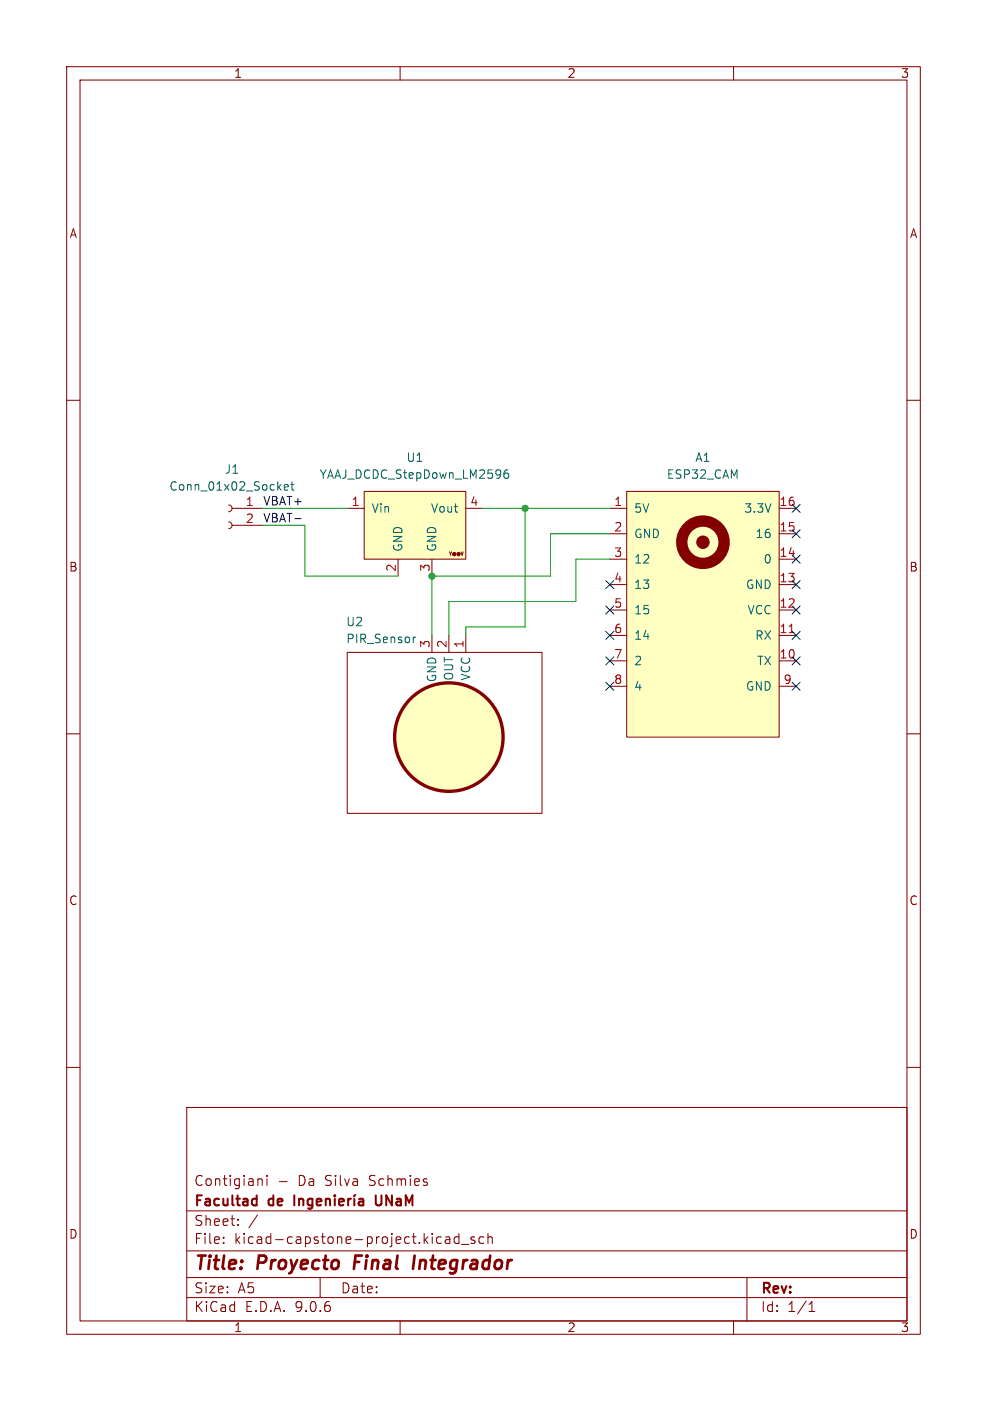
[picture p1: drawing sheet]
<svg xmlns="http://www.w3.org/2000/svg" width="148mm" height="210mm" viewBox="0 0 148 210" stroke-linecap="round" stroke-linejoin="round" font-family="sans-serif">
<g fill="none" stroke="#840000" stroke-width=".15">
<path d="M10 10h128v190h-128zM12 12h124v186h-124zM60 10v2M110 10v2M10 60h2M34.3 75.7a.51 .51 0 0 1 .5 .5 .51 .51 0 0 1-.5 .5M34.3 78.2a.51 .51 0 0 1 .5 .5 .51 .51 0 0 1-.5 .5M34.8 76.2h4.6M34.8 78.7h4.6M136 60h2M52.1 97.8h29.2v24.1h-29.2zM64.8 95.3v2.5"/>
<path d="M67.3 95.3v2.5M69.8 95.3v2.5M10 110h2M136 110h2M10 160h2M28 166h108v32h-108zM38.7 176.8h.5l.1 .9M40 176.2v.1M40 176.7v1M41.9 177.1h1.1M136 160h2M28 194.5h108"/>
<path d="M28 191.5h108M28 187.5h108M28 181.5h108M33.5 186.3v.1M33.5 185.5v.1M35.7 183.6v.1M35.7 182.8v.1M38.6 182.1l-1.3 2M48 191.5v3M60 198v2M66.8 185.5h.6l.1 .9M67.5 185.8h-.5a.29 .29 0 0 0-.3 .3 .29 .29 0 0 0 .3 .3l.5-.1"/>
<path d="M68.8 185.5l-.4-.1-.3 .3v.4l.1 .2h.6M68.8 184.9v1.5M69.2 186.5h1.1M71.2 185.5l-.4-.1-.2 .2 .1 .2 .5 .2v.3h-.6M72.5 185.5l-.4-.1-.3 .3v.4l.2 .2h.5M73.2 185.5a.37 .37 0 0 1 .6 .1v.8M73.2 184.9v1.5M110 198v2M112 191.5v6.5M121.3 196.6h.9M121.3 195.5l.4-.4v1.5"/>
</g>
<path d="M53.3 188.2l-.2 2M62.2 188.2l-.3 2" fill="none" stroke="#840000" stroke-width=".4"/>
<g fill="none" stroke="#840000" stroke-width=".3">
<path d="M38.1 179.7l.4 .1M38.5 179.2v1.5M44.1 179.2v1.5M44.8 179.8a.37 .37 0 0 1 .7 .1v.8M44.8 179.7v1M46.8 179.8l-.4-.1-.3 .3v.4l.2 .2h.5M46.8 179.7v1.2a.41 .41 0 0 1-.6 .2M48.8 179.8a.37 .37 0 0 1 .7 .1v.8M48.8 179.7v1M50.2 179.2v.1M50.2 179.7v1M52.2 179.7v1"/>
<path d="M52.6 179.7l-.3 .1-.1 .2M53.1 179.7v1M53.3 179.1l-.2 .2M53.8 179.8h.6l.1 .9M56.3 179.2v1.2l.3 .3 .5-.1M38.5 180.6l-.4 .1M47.5 180.2l.7-.2-.1-.2-.4-.1-.2 .2 .1 .7h.5M50.8 180.2l.8-.2-.1-.2-.4-.1-.3 .2 .1 .7h.6M54.5 180l-.5 .1a.29 .29 0 0 0-.2 .3 .29 .29 0 0 0 .2 .3l.5-.1"/>
</g>
<circle cx="67.3" cy="110.5" r="8.1" fill="#ffffc2" stroke="#ffffc2" stroke-width=".15"/>
<circle cx="67.3" cy="110.5" r="8.1" fill="none" stroke="#840000" stroke-width=".5"/>
<path d="M42.6 73.1l.6-.2v-.2l-.4-.1-.2 .2 .1 .6h.5M43.6 72.6h.5M43.8 72.2v1.1l.3 .2M62.3 95.5l-.2 .1-.1 .1" fill="none" stroke="#006464" stroke-width=".15"/>
<path d="M94 73.7h22.8v36.8h-22.8z" fill="#ffffc2"/>
<g fill="none" stroke="#840000" stroke-width=".15">
<path d="M91.4 76.2h2.6M94 73.7h22.8v36.8h-22.8zM116.8 76.2h2.6M91.4 80h2.6M91.4 83.8h2.6M91.4 87.6h2.6M91.4 91.4h2.6M91.4 95.3h2.6M91.4 99.1h2.6M116.8 80h2.6M116.8 83.8h2.6M116.8 87.6h2.6"/>
<path d="M116.8 91.4h2.6M116.8 95.3h2.6M116.8 99.1h2.6M91.4 102.9h2.6M116.8 102.9h2.6"/>
<circle cx="105.4" cy="81.3" r="3.6"/>
</g>
<circle cx="105.4" cy="81.3" r=".51" fill="none" stroke="#840000" stroke-width="1"/>
<circle cx="105.4" cy="81.3" r="3.2" fill="none" stroke="#840000" stroke-width="1.7"/>
<path d="M118.4 94.8h.7" fill="none" stroke="#a90000" stroke-width=".15"/>
<path d="M54.6 73.7h15.2v10.1h-15.2z" fill="#ffffc2"/>
<path d="M52.1 76.2h2.5M54.6 73.7h15.2v10.1h-15.2zM69.8 76.2h2.6M59.7 83.8v2.6M64.8 83.8v2.6" fill="none" stroke="#840000" stroke-width=".15"/>
<path d="M76.2 70.4a.5 .5 0 0 0-.6 .6v.5l.1 .1 .3 .1 .2-.1 .1-.4-.1-.2-.4-.1-.2 .3" fill="none" stroke="#006464" stroke-width=".15"/>
<path d="M44.2 77.7h1" fill="none" stroke="#0f0f0f" stroke-width=".15"/>
<path d="M39.4 78.7h6.3v7.7h14M39.4 76.2h12.7M72.4 76.2h19M78.7 76.2v17.8h-8.9v1.3M91.4 80h-8.9v6.4h-17.7v8.9M91.4 83.8h-5v6.4h-19.1v5.1" fill="none" stroke="#009600" stroke-width=".15"/>
<g fill="none" stroke="#000084" stroke-width=".15">
<path d="M118.8 79.4l1.2 1.2M118.8 75.6l1.2 1.2M120 79.4l-1.2 1.2M120 75.6l-1.2 1.2M90.8 87l1.2 1.2M90.8 98.5l1.2 1.2M90.8 94.6l1.2 1.3M90.8 90.8l1.2 1.2M92 87l-1.2 1.2M92 98.5l-1.2 1.2M92 94.6l-1.2 1.3M92 90.8l-1.2 1.2"/>
<path d="M118.8 87l1.2 1.2M118.8 83.2l1.2 1.2M118.8 90.8l1.2 1.2M118.8 98.5l1.2 1.2M118.8 94.6l1.2 1.3M120 87l-1.2 1.2M120 83.2l-1.2 1.2M120 90.8l-1.2 1.2M120 98.5l-1.2 1.2M120 94.6l-1.2 1.3M90.8 102.3l1.2 1.2M92 102.3l-1.2 1.2"/>
<path d="M118.8 102.3l1.2 1.2M120 102.3l-1.2 1.2"/>
</g>
<g fill="#009600" stroke="#009600" stroke-width=".15">
<circle cx="64.8" cy="86.4" r=".46"/>
<circle cx="78.7" cy="76.2" r=".46"/>
</g>
<g font-size="2.8" fill="#840000">
<text x="29" y="190.9">Title:</text>
<text x="38.7" y="190.9">Proyecto</text>
<text x="53.9" y="190.9">Final</text>
<text x="63.6" y="190.9">Integrador</text>
</g>
<g font-size="2.1" fill="#840000">
<text x="29" y="178">Contigiani</text>
<text x="44.7" y="178">Da</text>
<text x="48.9" y="178">Silva</text>
<text x="55.6" y="178">Schmies</text>
<text x="29" y="184">Sheet:</text>
<text x="29" y="181.2">Facultad</text>
<text x="40.4" y="181.2">de</text>
<text x="57.6" y="181.2">UNaM</text>
<text x="29" y="186.7">File:</text>
<text x="35.1" y="186.7">kicad-capstone-project.kicad_sch</text>
<text x="29" y="196.9">KiCad</text>
<text x="29" y="194.1">Size:</text>
<text x="35.7" y="194.1">A5</text>
<text x="36.7" y="196.9">E.D.A.</text>
<text x="44.3" y="196.9">9.0.6</text>
<text x="51" y="194.1">Date:</text>
<text x="114" y="194.3">Rev:</text>
<text x="114" y="196.9">Id:</text>
<text x="118.1" y="196.9">1/1</text>
</g>
<g font-size="1.8" fill="#840000">
<text x="35" y="11.9">1</text>
<text x="85" y="11.9">2</text>
<text x="135" y="11.9">3</text>
<text x="10.3" y="35.9">A</text>
<text x="136.3" y="35.9">A</text>
<text x="10.3" y="85.9">B</text>
<text x="136.3" y="85.9">B</text>
<text x="10.3" y="135.9">C</text>
<text x="136.3" y="135.9">C</text>
<text x="10.3" y="185.9">D</text>
<text x="136.3" y="185.9">D</text>
<text x="35" y="199.9">1</text>
<text x="85" y="199.9">2</text>
<text x="135" y="199.9">3</text>
</g>
<g font-size="1.8" fill="#006464">
<text x="33.6" y="71.2">J1</text>
<text x="47.8" y="72">YAAJ_DCDC_StepDown_LM2596</text>
<text x="60.9" y="69.4">U1</text>
<text x="99.9" y="72">ESP32_CAM</text>
<text x="104.2" y="69.4">A1</text>
<text x="25.3" y="73.8">Conn_01x02_Socket</text>
<text x="55.6" y="77.1">Vin</text>
<text x="64.5" y="77.1">Vout</text>
<text x="95" y="77.1">5V</text>
<text x="111.5" y="77.1">3.3V</text>
<text x="60.6" y="82.8" transform="rotate(-90 60.6 82.8)">GND</text>
<text x="65.6" y="82.8" transform="rotate(-90 65.6 82.8)">GND</text>
<text x="95" y="80.9">GND</text>
<text x="113.2" y="80.9">16</text>
<text x="95" y="84.7">12</text>
<text x="95" y="88.5">13</text>
<text x="111.8" y="88.5">GND</text>
<text x="114.4" y="84.7">0</text>
<text x="51.8" y="94.1">U2</text>
<text x="95" y="92.3">15</text>
<text x="112" y="92.3">VCC</text>
<text x="51.8" y="96.6">PIR_Sensor</text>
<text x="95" y="96.1">14</text>
<text x="95" y="99.9">2</text>
<text x="113.1" y="96.1">RX</text>
<text x="113.4" y="99.9">TX</text>
<text x="65.6" y="102.4" transform="rotate(-90 65.6 102.4)">GND</text>
<text x="68.2" y="102.1" transform="rotate(-90 68.2 102.1)">OUT</text>
<text x="70.7" y="102.1" transform="rotate(-90 70.7 102.1)">VCC</text>
<text x="95" y="103.7">4</text>
<text x="111.8" y="103.7">GND</text>
</g>
<g font-size="1.8" fill="#a90000">
<text x="36.8" y="75.9">1</text>
<text x="52.6" y="75.9">1</text>
<text x="70.4" y="75.9">4</text>
<text x="92" y="75.9">1</text>
<text x="116.8" y="75.9">16</text>
<text x="36.8" y="78.5">2</text>
<text x="92" y="79.8">2</text>
<text x="92" y="83.6">3</text>
<text x="116.8" y="79.8">15</text>
<text x="116.8" y="83.6">14</text>
<text x="59.4" y="85.8" transform="rotate(-90 59.4 85.8)">2</text>
<text x="64.5" y="85.8" transform="rotate(-90 64.5 85.8)">3</text>
<text x="92" y="87.4">4</text>
<text x="116.8" y="87.4">13</text>
<text x="92" y="91.2">5</text>
<text x="92" y="95">6</text>
<text x="116.8" y="91.2">12</text>
<text x="116.8" y="95">11</text>
<text x="64.5" y="97.2" transform="rotate(-90 64.5 97.2)">3</text>
<text x="67.1" y="97.2" transform="rotate(-90 67.1 97.2)">2</text>
<text x="69.6" y="97.2" transform="rotate(-90 69.6 97.2)">1</text>
<text x="92" y="98.8">7</text>
<text x="116.8" y="98.8">10</text>
<text x="92" y="102.6">8</text>
<text x="117.4" y="102.6">9</text>
</g>
<g font-size="1.8" fill="#0f0f0f">
<text x="39.4" y="75.9">VBAT+</text>
<text x="39.4" y="78.4">VBAT-</text>
</g>
<text font-size=".7" fill="#840000" x="67.2" y="83.5">Y@@V</text>
</svg>
